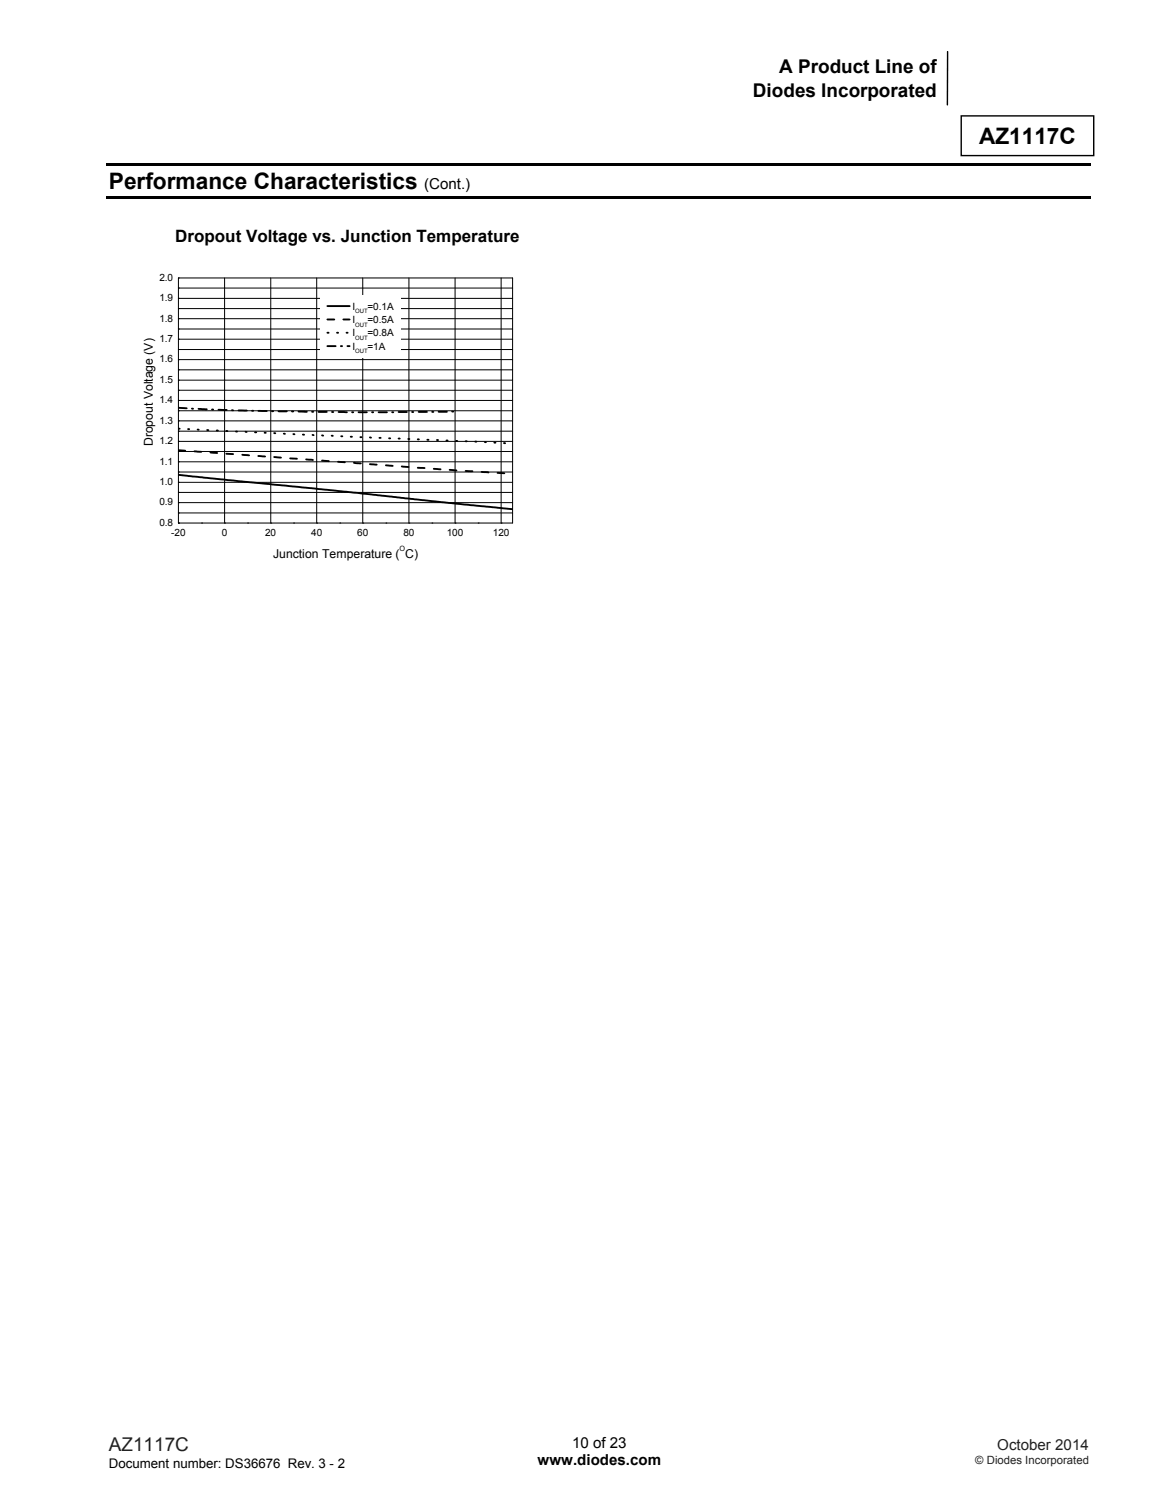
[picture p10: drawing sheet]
<svg xmlns="http://www.w3.org/2000/svg" width="216mm" height="279mm" viewBox="0 0 216 279" stroke-linecap="round" stroke-linejoin="round" font-family="sans-serif">
<path d="M176.8 9.6v10M179.4 21.6h24.7v7.4h-24.7z" fill="none" stroke="#000" stroke-width=".26"/>
<path d="M19.8 30.5h183.7v.5h-183.7zM19.8 36.6h183.7v.5h-183.7z" fill="#000"/>
<g fill="none" stroke="#000" stroke-width=".19">
<path d="M33.3 59.5h.1M33.3 57.6h.1M33.3 55.7h.1M33.3 53.8h.1M33.3 51.9h.1M33.3 51.9h62.4v45.7h-62.4M33.3 51.9v45.7M33.3 57.6h62.4M33.3 53.8h62.4M33.3 59.5h62.4M33.3 55.7h62.4M41.9 51.9v45.7"/>
<path d="M50.5 51.9v45.7M59.1 51.9v45.7M67.7 51.9v45.7M76.3 51.9v45.7M84.9 51.9v45.7M93.5 51.9v45.7M33.3 78.5h.1M33.3 76.7h.1M33.3 74.7h.1M33.3 72.8h.1M33.3 71h.1M33.3 69h.1"/>
<path d="M33.3 67.1h.1M33.3 65.2h.1M33.3 63.3h.1M33.3 61.4h.1M33.3 76.7h62.4M33.3 72.8h62.4M33.3 69h62.4M33.3 65.2h62.4M33.3 61.4h62.4M33.3 78.5h62.4M33.3 74.7h62.4M33.3 71h62.4"/>
<path d="M33.3 67.1h62.4M33.3 63.3h62.4M33.3 95.7h.1M33.3 93.8h.1M33.3 91.9h.1M33.3 90h.1M33.3 88.1h.1M33.3 86.2h.1M33.3 84.3h.1M33.3 82.4h.1M33.3 80.5h.1M33.3 97.6h.1"/>
<path d="M33.3 95.7h62.4M33.3 91.9h62.4M33.3 88.1h62.4M33.3 84.3h62.4M33.3 80.5h62.4M33.3 93.8h62.4M33.3 90h62.4M33.3 86.2h62.4M33.3 82.4h62.4M37.6 97.6h.1M41.9 97.6h.1M46.2 97.6h.1"/>
<path d="M50.5 97.6h.1M54.8 97.6h.1M59.1 97.6h.1M63.4 97.6h.1M67.7 97.6h.1M72 97.6h.1M76.3 97.6h.1M80.6 97.6h.1M84.9 97.6h.1M89.2 97.6h.1M93.5 97.6h.1"/>
</g>
<g fill="none" stroke="#000" stroke-width=".35">
<path d="M33.3 76.1l1.5 .1M35.8 76.3h.2M37 76.3l1.6 .1M39.6 76.4h.2M40.8 76.5h1.5M43.3 76.6h.2M44.5 76.6h1.6M47 76.7h.2M48.2 76.7h1.6M50.8 76.8h.2M52 76.8h1.5M54.5 76.8h.2"/>
<path d="M55.7 76.8l1.6 .1M58.2 76.9h.2M59.4 76.9h1.6M62 76.9h.2M63.2 76.9h1.5M65.7 76.9h.2M66.9 76.9h1.6M69.4 76.9h.2M70.7 76.9h1.5M73.2 76.9h.2M74.4 76.9h1.5M76.9 76.9h.2"/>
<path d="M78.1 76.9h1.6M80.6 76.9h.3M81.9 76.9h1.5M84.4 76.8h.2M33.3 88.6l62.4 6.4M33.3 84l1.3 .1M33.3 80h.2M35.1 80.1h.2M36.3 84.2l1.2 .1M36.9 80.2h.2M38.7 80.3h.2M39.3 84.5h1.2"/>
<path d="M40.4 80.3h.3M42.2 84.7l1.3 .1M42.2 80.4l.2 .1M44 80.5h.2M45.2 84.9l1.3 .1M45.8 80.6h.2M47.6 80.7h.2M48.2 85.1l1.3 .1M49.4 80.8h.2M51.2 80.8l.2 .1M51.2 85.3l1.2 .1M53 80.9l.2 .1"/>
<path d="M54.1 85.6h1.3M54.7 81h.2M56.5 81.1h.2M57.1 85.7l1.3 .2M58.3 81.2h.2M60.1 81.3h.2M60.1 86l1.3 .1M61.9 81.3h.2M63.1 86.2l1.2 .1M63.7 81.4h.2M65.4 81.5h.3M66 86.4l1.3 .1"/>
<path d="M67.2 81.6h.3M69 81.6l.2 .1M69 86.6l1.3 .1M70.8 81.7h.2M72 86.8l1.3 .2M72.6 81.8h.2M74.4 81.9h.2M75 87.1l1.2 .1M76.2 81.9h.2M78 82h.2M78 87.3l1.2 .1M79.7 82.1h.3"/>
<path d="M80.9 87.5l1.3 .1M81.5 82.1h.2M83.3 82.2h.2M83.9 87.7l1.3 .1M85.1 82.3h.2M86.9 82.4h.2M86.9 87.9h1.3M88.7 82.4h.2M89.9 88.1l1.2 .1M90.5 82.5h.2M92.2 82.6h.3M92.8 88.3h1.3"/>
<path d="M94 82.7h.3"/>
</g>
<path d="M59.8 55.2h15v11.6h-15z" fill="#fff"/>
<path d="M61.1 57.1h4.2M61.1 59.6h1.3M64.1 59.6h1.1M61.1 62.1h.2M61.1 64.6h1.5M62.9 62.1h.2M63.6 64.6h.2M64.7 62.1h.2M64.8 64.6h.4" fill="none" stroke="#000" stroke-width=".35"/>
<g font-size="4.2">
<text x="182.7" y="27">AZ1117C</text>
<text x="20.3" y="35.3">Performance Characteristics</text>
</g>
<g font-size="3.5">
<text x="145.4" y="13.6">A Product Line of</text>
<text x="140.5" y="18.1">Diodes Incorporated</text>
</g>
<text font-size="3.5" fill="#231f20" x="20.3" y="270.9">AZ1117C</text>
<text font-size="3.2" x="32.7" y="45.1">Dropout Voltage vs. Junction Temperature</text>
<g font-size="2.8">
<text x="79.2" y="35.3">(Cont.)</text>
<text x="100.3" y="273.5">www.diodes.com</text>
<text x="106.7" y="270.2">10 of 23</text>
</g>
<text font-size="2.8" fill="#231f20" x="186.1" y="270.6">October 2014</text>
<text font-size="2.5" x="20.3" y="274">Document number: DS36676 Rev. 3 - 2</text>
<g font-size="2.3">
<text x="28.5" y="83.3" transform="rotate(-90 28.5 83.3)">Dropout Voltage (V)</text>
<text x="51" y="104.1">Junction Temperature ( C)</text>
</g>
<text font-size="2.1" fill="#231f20" x="182" y="273.2">© Diodes Incorporated</text>
<g font-size="1.9">
<text x="29.7" y="52.4">2.0</text>
<text x="29.7" y="56.2">1.9</text>
<text x="65.8" y="57.8">I</text>
<text x="68.6" y="57.8">=0.1A</text>
<text x="29.7" y="63.8">1.7</text>
<text x="29.7" y="60">1.8</text>
<text x="65.8" y="60.3">I</text>
<text x="65.8" y="62.8">I</text>
<text x="65.8" y="65.3">I</text>
<text x="68.6" y="60.3">=0.5A</text>
<text x="68.6" y="62.8">=0.8A</text>
<text x="68.6" y="65.3">=1A</text>
<text x="29.7" y="71.5">1.5</text>
<text x="29.7" y="67.6">1.6</text>
<text x="29.7" y="75.2">1.4</text>
<text x="29.7" y="82.9">1.2</text>
<text x="29.7" y="79.1">1.3</text>
<text x="29.7" y="86.7">1.1</text>
<text x="29.7" y="94.3">0.9</text>
<text x="29.7" y="90.5">1.0</text>
<text x="29.7" y="98.1">0.8</text>
<text x="31.9" y="100.1">-20</text>
<text x="41.4" y="100.1">0</text>
<text x="49.5" y="100.1">20</text>
<text x="58.1" y="100.1">40</text>
<text x="66.7" y="100.1">60</text>
<text x="75.3" y="100.1">80</text>
<text x="83.4" y="100.1">100</text>
<text x="92" y="100.1">120</text>
</g>
<text font-size="1.4" x="74.6" y="102.9">O</text>
<g font-size="1.1">
<text x="66.3" y="58.5">OUT</text>
<text x="66.3" y="61">OUT</text>
<text x="66.3" y="63.5">OUT</text>
<text x="66.3" y="66">OUT</text>
</g>
</svg>
